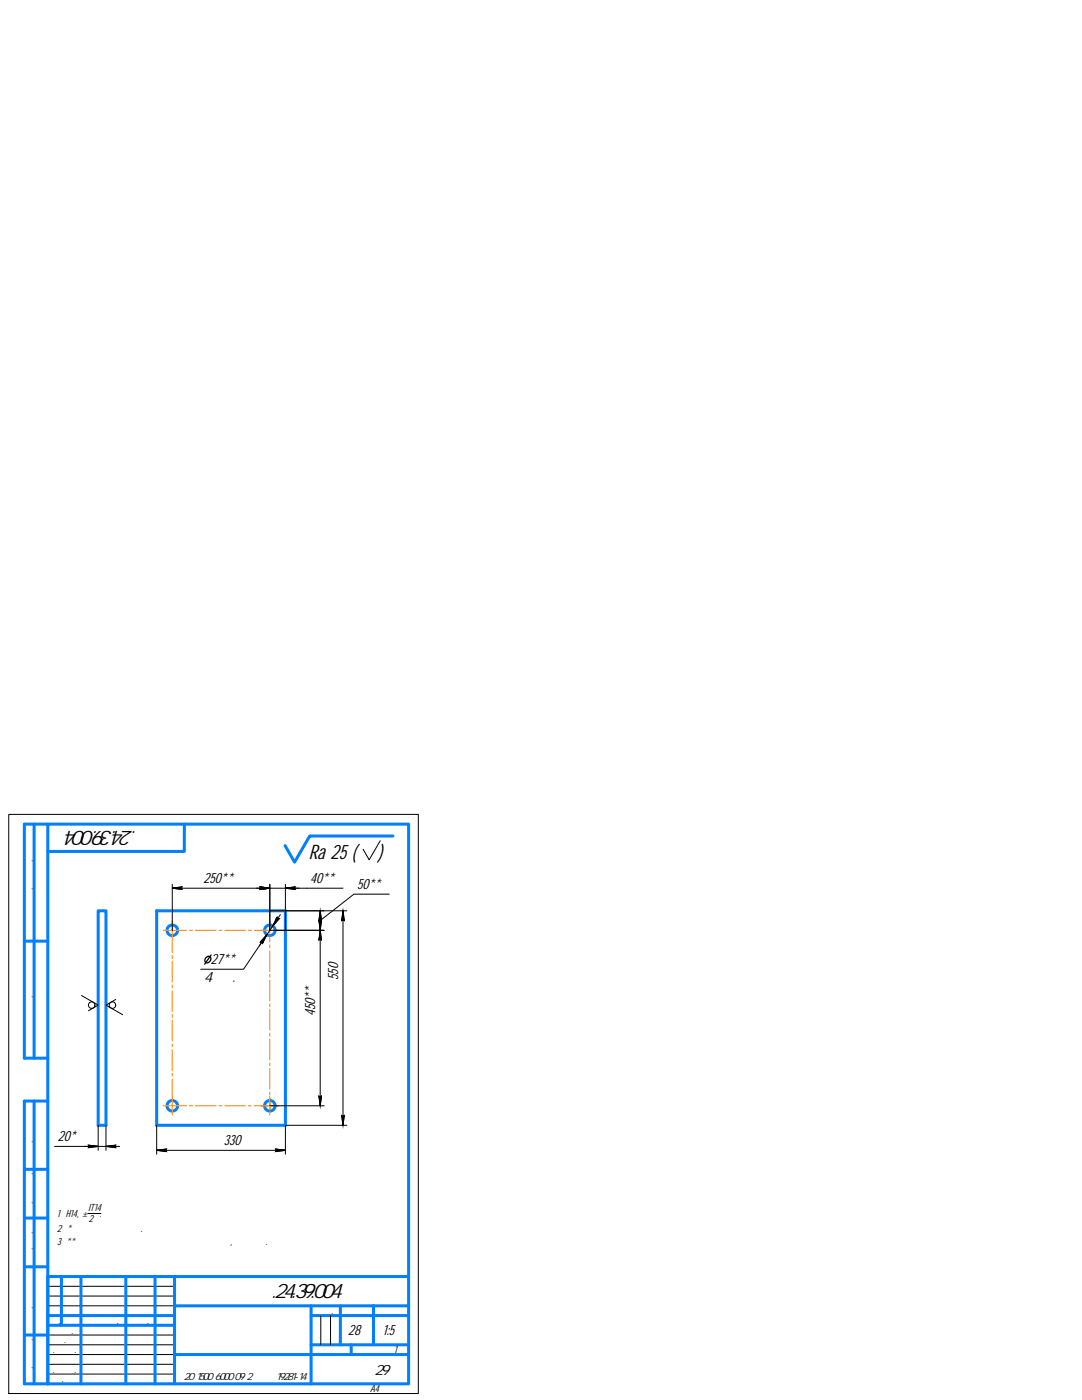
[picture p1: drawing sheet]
<svg xmlns="http://www.w3.org/2000/svg" width="216mm" height="279mm" viewBox="0 0 216 279" stroke-linecap="round" stroke-linejoin="round" font-family="sans-serif">
<g fill="none" stroke="#0080ff" stroke-width=".6">
<path d="M6.8 164.5v46.7M9.5 164.5h72v111.7h-72zM9.5 164.5h-4.6v46.7h4.6M36.8 164.5v5.4h-27.3M78.4 166.8h-16.6l-3 5.3-1.9-3.3M4.9 187.8h4.6M19.6 181.8h1.5v42.8h-1.5zM31.3 181.8h25.6v42.8h-25.6zM6.8 219.7v56.5M9.5 219.7h-4.6v56.5h4.6M4.9 233.4h4.6M4.9 252.8h4.6"/>
<path d="M4.9 243.1h4.6M12.3 254.8v9.7M16.2 254.8v21.4M25.1 254.8v21.4M30.9 254.8v21.4M34.8 254.8v21.4M81.5 254.8h-72v21.4M4.9 266.4h4.6M9.5 262.6h25.3M9.5 264.5h25.3M34.8 270.3h46.7M34.8 260.6h46.7"/>
<path d="M62.1 262.6h19.4M62.1 260.6v15.6M62.1 268.4h19.4M67.9 260.6v7.8M70.1 268.4v1.9M74.5 260.6v7.8"/>
<circle cx="34.4" cy="185.7" r="1.05"/>
<circle cx="53.8" cy="185.7" r="1.05"/>
<circle cx="34.4" cy="220.7" r="1.05"/>
<circle cx="53.8" cy="220.7" r="1.05"/>
</g>
<path d="M40.7 174.1v2.8M62 174.1v2.8M71.4 175.3v2.8M40.8 190.2v6.4M65.3 195.5h2.8M60.7 202.6h2.8M11.7 225.6v2.8M44.8 226.4v2.8" fill="none" stroke="#fff" stroke-width=".2"/>
<g fill="#fff" stroke="#fff" stroke-width=".2">
<path d="M11.7 228.4h4.2v-2.8zM11.7 225.6h4.2l-4.2 2.8z"/>
<path d="M40.7 176.9h6.5v-2.8zM40.7 174.1h6.5l-6.5 2.8z"/>
<path d="M60.7 196.2l2.8 6.4v-6.4zM60.7 196.2l2.8 6.4h-2.8z"/>
<path d="M40.8 196.6h6.7v-6.4zM40.8 190.2h6.7l-6.7 6.4z"/>
<path d="M62 176.9h5.4v-2.8zM62 174.1h5.4l-5.4 2.8z"/>
<path d="M71.4 178.1h5.3v-2.8zM71.4 175.3h5.3l-5.3 2.8z"/>
<path d="M44.8 229.2h3.9v-2.8zM44.8 226.4h3.9l-3.9 2.8z"/>
<path d="M65.3 191.6l2.8 3.9v-3.9zM65.3 191.6l2.8 3.9h-2.8z"/>
</g>
<g fill="none" stroke="#000" stroke-width=".2">
<path d="M1.7 162.5h81.8v115.6h-81.8zM34.4 177.3l1.9-.3-.2 .3 .2 .2zM34.4 177.3h19.4M34.4 176.5v9.2M51.1 177.3h2.7l-1.9 .2 .2-.2-.2-.3 1.9 .3M51.9 177l1.9 .3-1.9 .2 .2-.2zM53.8 177.3h14.6M53.8 176.5v9.2h10.9M56.9 177.3l2 .2-.2-.2 .2-.3-2 .3h2.8M56.9 176.5v9.2M75.9 167.8l-2.2 3.8-1.2-2.1M77.7 178.4h-7.1l-6.7 5.3"/>
<path d="M16.3 198.7l3.3 1.9-2 1.1M23.1 199.5l-2 1.1 3.4 1.9M53.2 186.5l-1.2 1.5h.3l.1 .3 .8-1.8-1.5 2.3M53.8 181.8h15.4M55.9 182.5l-1.5 2.3 .9-1.8 .1 .3h.3l-1.3 1.5-5.8 8.6h-8.6M63.6 183.7l.3 .2 .2-.2-.2 2zM63.9 185.7l.2 1.9-.2-.2-.3 .2zM63.9 181.8l.2 1.9-.2-.2-.3 .2zM63.9 181.8v38.9M68.4 181.8l.3 1.9-.3-.2-.2 .2zM68.4 181.8v42.8M63.6 218.7l.3 .2 .2-.2-.2 2z"/>
<path d="M10.9 228.8h6M16.9 228.8h2.7l-2 .2 .2-.2-.2-.3 2 .3M16.9 228.8h4.2l2 .2-.2-.2 .2-.3-2 .3h2.8M19.6 224.6v5M21.1 224.6v5M31.3 229.6l1.9-.3-.2 .3 .2 .2zM31.3 229.6h25.6M31.3 224.6v5.7M53.8 220.7h10.9M55 229.3l1.9 .3-1.9 .2 .2-.2zM68.2 222.6l.2 .2 .3-.2-.3 2zM69.2 224.6h-12.3v5.7"/>
<path d="M9.5 258.7h25.3M9.5 256.7h25.3M17.5 242.2h2.6M9.5 260.6h25.3M9.5 266.4h25.3M9.5 268.4h25.3M9.5 270.3h25.3M9.5 272.3h25.3M9.5 274.2h25.3M64 262.6v5.8M66 262.6v5.8"/>
<circle cx="18.3" cy="200.6" r=".65"/>
<circle cx="22.4" cy="200.6" r=".65"/>
</g>
<g fill="#000" stroke="#000" stroke-width=".2">
<path d="M52 188h.3zM52.3 188h.2zM53.2 186.5l-.7 1.5h-.5zM55.1 183.3h.6l-1.3 1.5zM55.3 183l.1 .3h-.2zM55.4 183.3h.3zM63.6 183.7l.3 .2h-.2zM63.7 187.4h.2l-.3 .2zM63.7 183.9h.4l-.2 1.8zM63.7 183.5h.2l-.3 .2zM63.9 185.7l.2 1.7h-.4zM63.9 187.4h.2v.2z"/>
<path d="M63.9 181.8l.2 1.7h-.4zM63.9 183.5h.2v.2zM63.9 183.9l.2-.2v.2zM68.2 183.5h.2l-.2 .2zM68.4 181.8l.3 1.7h-.5zM68.4 183.5h.3v.2zM63.6 218.7l.3 .2h-.2zM63.7 218.9h.4l-.2 1.8zM63.9 218.9l.2-.2v.2zM68.2 222.6l.2 .2h-.2zM68.2 222.8h.5l-.3 1.8zM68.4 222.8l.3-.2v.2z"/>
<path d="M34.4 177.3l1.9-.3-.2 .3zM34.4 177.3l1.9 .2-.2-.2z"/>
<path d="M51.9 177l1.9 .3h-1.7zM52.1 177.3l-.2 .2 1.9-.2z"/>
<path d="M51.9 177l1.9 .3h-1.7zM52.1 177.3l-.2 .2 1.9-.2z"/>
<path d="M56.9 177.3l2-.3-.2 .3zM56.9 177.3l2 .2-.2-.2z"/>
<path d="M52.3 188h.2zM52.3 188h.2l-.1 .3z"/>
<path d="M55.2 183.3h.2zM55.2 183.3h.2z"/>
<path d="M17.6 228.5l2 .3h-1.8zM17.8 228.8l-.2 .2 2-.2z"/>
<path d="M21.1 228.8l2-.3-.2 .3zM21.1 228.8l2 .2-.2-.2z"/>
<path d="M31.3 229.6l1.9-.3-.2 .3zM31.3 229.6l1.9 .2-.2-.2z"/>
<path d="M55 229.3l1.9 .3h-1.7zM55.2 229.6l-.2 .2 1.9-.2z"/>
</g>
<g fill="none" stroke="#ff8000" stroke-width=".2">
<path d="M34.4 183.8v1.9h-1.8M34.4 190.7v.6M34.4 191.9v4.1M34.4 196.6v.6M34.4 197.7v4.2M37.2 185.7h-2.8v4.4M37.8 185.7h.6M39 185.7h4.1M43.7 185.7h.6M44.9 185.7h4.1M49.6 185.7h.5M50.7 185.7h2.9"/>
<path d="M52 185.7h3.7M53.8 183.8v4.2M53.8 188.6v.6M53.8 189.7v4.2M53.8 194.5v.5M53.8 195.6v4.1M34.4 218.9v1.8h-1.8M34.4 202.4v.6M34.4 203.6v4.1M34.4 208.3v.6M34.4 209.5v4.1M34.4 214.2v.6"/>
<path d="M34.4 215.4v4.4M53.8 218.9v3.6M53.8 200.3v.6M53.8 201.5v4.1M53.8 206.2v.6M53.8 207.4v4.1M53.8 212.1v.6M53.8 213.3v4.1M53.8 218v.5M53.8 219.1v2.4M37.2 220.7h-2.8v1.8M37.8 220.7h.6"/>
<path d="M39 220.7h4.1M43.7 220.7h.6M44.9 220.7h4.1M49.6 220.7h.5M50.7 220.7h2.9M52 220.7h3.7"/>
</g>
<path d="M41.1 191.1a.53 .53 0 0 1 .7-.2 .53 .53 0 0 1 .2 .7 .58 .58 0 0 1-.5 .6 .58 .58 0 0 1-.6-.6zM42.1 190.6l-1.3 1.8" fill="none" stroke="#000" stroke-width=".25"/>
<g font-size="4.1">
<text x="34.1" y="165.8" transform="rotate(-180 34.1 165.8)">МТСП.24.39.004</text>
<text x="61.6" y="171.4">Ra 25 (</text>
<text x="75.5" y="171.4">)</text>
<text x="47.2" y="259.1">МТСП.24.39.004</text>
</g>
<g font-size="2.9">
<text x="40.6" y="176.3">250**</text>
<text x="61.9" y="176.3">40**</text>
<text x="71.3" y="177.5">50**</text>
<text x="40.7" y="196">4 отв.</text>
<text x="42" y="192.4">27**</text>
<text x="67.5" y="195.6" transform="rotate(-90 67.5 195.6)">550</text>
<text x="62.9" y="202.8" transform="rotate(-90 62.9 202.8)">450**</text>
<text x="11.5" y="227.8">20*</text>
<text x="44.6" y="228.6">330</text>
<text x="69.5" y="266.5">28</text>
<text x="76.4" y="266.5">1:5</text>
<text x="65.2" y="274.3">МехТрест29</text>
</g>
<g font-size="2.1">
<text x="6.5" y="180.7" transform="rotate(-90 6.5 180.7)">Перв. примен.</text>
<text x="6.5" y="202.8" transform="rotate(-90 6.5 202.8)">Справ. №</text>
<text x="6.5" y="231.2" transform="rotate(-90 6.5 231.2)">Подп. и дата</text>
<text x="6.5" y="242.5" transform="rotate(-90 6.5 242.5)">Инв. № дубл.</text>
<text x="11.4" y="242.9">1 H14, ±</text>
<text x="11.4" y="245.8">2 * Размер для справок.</text>
<text x="17.6" y="241.6">IT14</text>
<text x="17.7" y="243.8">2</text>
<text x="19.9" y="242.9">.</text>
<text x="11.4" y="248.5">3 ** Отверстия выполнить при монтаже столика, по месту.</text>
<text x="6.5" y="252.6" transform="rotate(-90 6.5 252.6)">Взам. инв. №</text>
<text x="63.4" y="262.3">Лит.</text>
<text x="68.8" y="262.3">Масса</text>
<text x="74.6" y="262.3">Масштаб</text>
<text x="6.5" y="264.3" transform="rotate(-90 6.5 264.3)">Подп. и дата</text>
<text x="9.6" y="266.2">Разраб.</text>
<text x="9.6" y="268.1">Пров.</text>
<text x="9.7" y="264.2">Изм.</text>
<text x="12.4" y="264.2">Лист</text>
<text x="16.2" y="266.2">Иванов</text>
<text x="17.5" y="264.2">№ докум.</text>
<text x="26.2" y="264.2">Подп.</text>
<text x="31.1" y="264.2">Дата</text>
<text x="6.5" y="275.6" transform="rotate(-90 6.5 275.6)">Инв. № подл.</text>
<text x="9.6" y="270">Т.контр.</text>
<text x="9.6" y="273.9">Н.контр.</text>
<text x="9.6" y="275.9">Утв.</text>
<text x="36.7" y="275.4">20х1500х6000 09Г2С ГОСТ 19281-14</text>
<text x="62.5" y="270">Лист</text>
<text x="70.7" y="270">Листов</text>
<text x="78.7" y="270">1</text>
<text x="38.8" y="277.8">Копировал</text>
<text x="66.1" y="277.8">Формат</text>
<text x="73.9" y="277.8">A4</text>
</g>
</svg>
